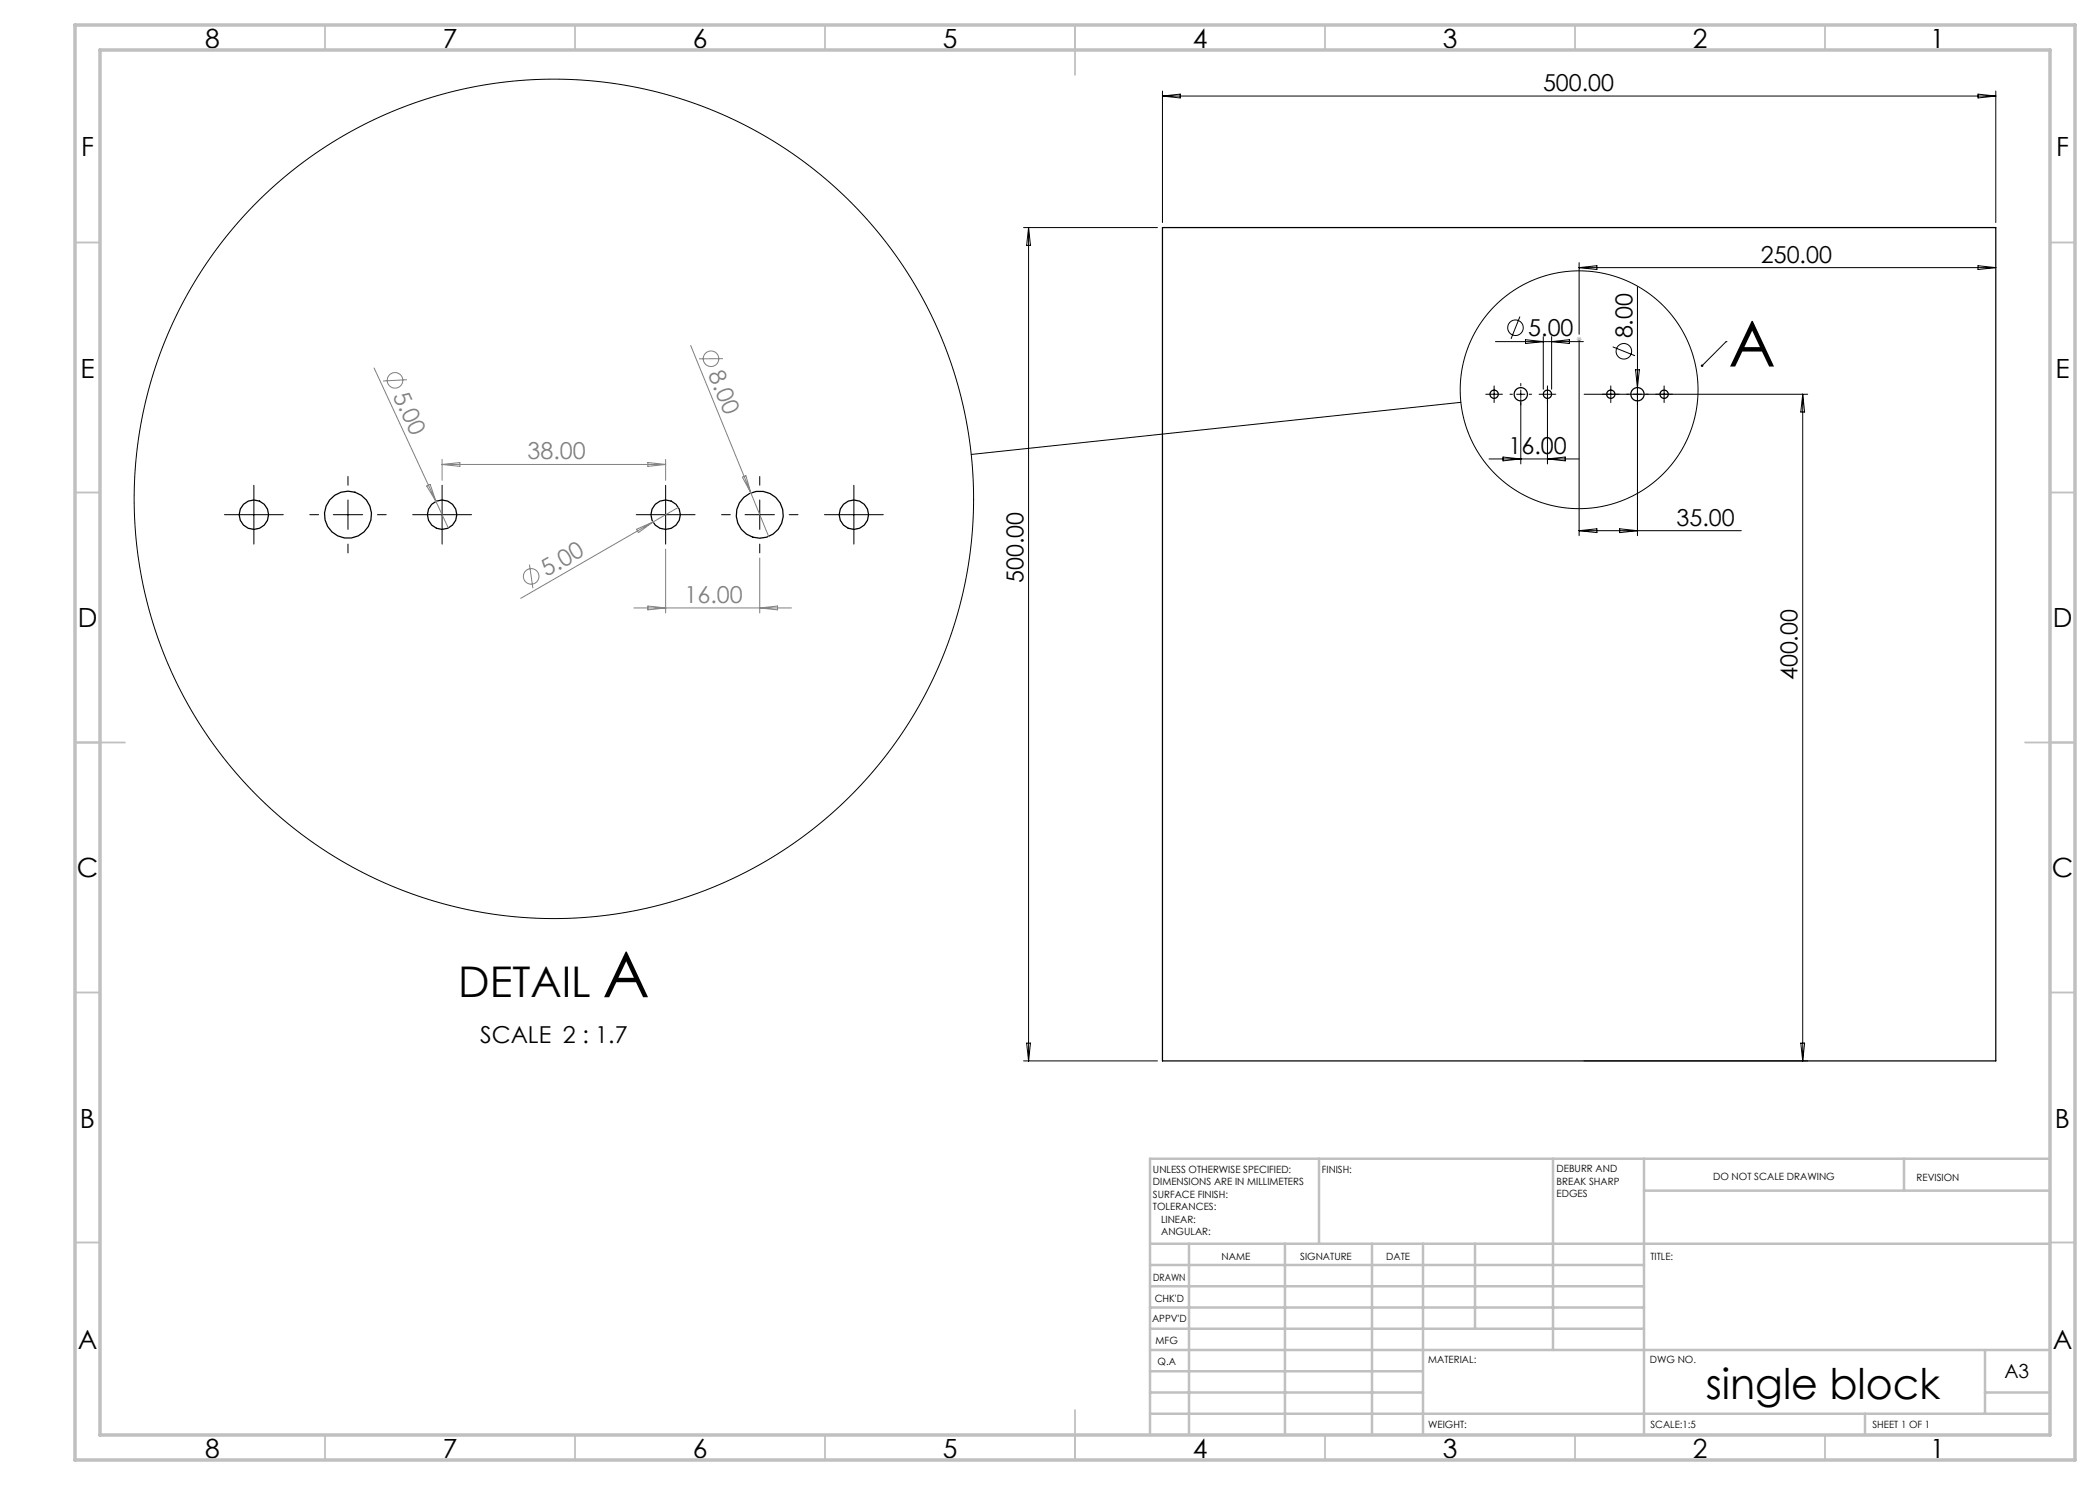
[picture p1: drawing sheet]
<svg xmlns="http://www.w3.org/2000/svg" width="420mm" height="297mm" viewBox="0 0 420 297" stroke-linecap="round" stroke-linejoin="round" font-family="sans-serif">
<g fill="none" stroke="#000" stroke-width=".25">
<path d="M232.5 45.5h166.7v166.7h-166.7z"/>
<circle cx="298.8" cy="78.8" r=".83"/>
<circle cx="304.2" cy="78.8" r="1.33"/>
<circle cx="309.5" cy="78.8" r=".83"/>
<circle cx="322.2" cy="78.8" r=".83"/>
<circle cx="327.5" cy="78.8" r="1.33"/>
<circle cx="332.8" cy="78.8" r=".83"/>
<circle cx="50.8" cy="102.9" r="2.94"/>
<circle cx="69.6" cy="102.9" r="4.7"/>
<circle cx="88.4" cy="102.9" r="2.94"/>
<circle cx="133.1" cy="102.9" r="2.94"/>
<circle cx="152" cy="102.9" r="4.7"/>
<circle cx="170.8" cy="102.9" r="2.94"/>
</g>
<g fill="none" stroke="#000" stroke-width=".2">
<path d="M232.5 18.2v26.3M232.5 19.2h166.7M232.5 19.2l3.5-.4v.8zM395.6 18.8l3.6 .4-3.6 .4zM399.2 18.2v26.3M204.7 45.5h26.8M205.7 45.5v166.7M205.7 45.5l.4 3.6h-.8zM315.8 52.5v14.4M315.8 53.5h83.4M315.8 53.5l3.6-.4v.8zM327.5 57.3v49.8"/>
<path d="M395.6 53.1l3.6 .4-3.6 .4zM298 78.8h1.7M298.8 78v1.7M299.1 68.3h17.6M303.3 78.8h1.7M304 63.3l-1.8 4.5M304.2 78v1.7M304.2 79.8v13M305.1 67.9l3.6 .4-3.6 .4zM308.7 78.8h1.6M308.7 67.3v10.5M309.5 78v1.7"/>
<path d="M309.5 79.8v13M310.3 67.3v10.5M310.3 68.3l3.6-.4v.8zM315.8 68.1v39M316.8 78.8h44.7M322.2 78v1.7M322.5 69.4l4.5 1.7M327.1 74h.8l-.4 3.5zM332.8 78v1.7M345.2 68.3h.1M345.2 68.3l-4.8 4.8M360.5 78.8v133.4"/>
<path d="M360.5 78.8l.4 3.6h-.7zM50.8 100v5.9M69.6 100v5.9M88.4 100v5.9M133.1 100v5.9M152 100v5.9M170.8 100v5.9M292.2 80.5l-98 10.4M297.8 91.8h18M300.6 91.4l3.6 .4-3.6 .4zM309.5 91.8l3.5-.4v.8zM47.8 102.9h5.9"/>
<path d="M66.7 102.9h5.8M85.5 102.9h5.9M130.2 102.9h5.9M149 102.9h5.9M167.8 102.9h5.9M315.8 106.1l3.6-.3v.7zM315.8 106.1h32.5M323.9 105.8l3.6 .3-3.6 .4zM204.7 212.2h26.8M205.3 208.6h.8l-.4 3.6zM316.8 212.2h44.7M360.2 208.6h.7l-.4 3.6z"/>
<circle cx="303.1" cy="65.5" r="1.56"/>
<circle cx="315.8" cy="78" r="23.8"/>
<circle cx="324.8" cy="70.3" r="1.56"/>
<circle cx="110.8" cy="99.8" r="83.9"/>
</g>
<g fill="none" stroke="#808080" stroke-width=".2">
<path d="M74.8 73.6l14.9 32M81.4 75.9l-4.8 .3M138.1 69.1l15.6 38.2M144.6 71.7l-4.8 .1M85.3 97.2l.7-.3 1.2 3.4zM88.4 91.9v4.2M88.4 92.9h44.7M88.4 92.9l3.6-.4v.8zM129.6 92.5l3.5 .4-3.5 .4zM133.1 91.9v4.2M148.5 95.4l.7-.3 1 3.5zM105.9 112.9l.7 4.7"/>
<path d="M127.3 105.9l3.3-1.5-2.9 2.1zM130.6 104.4l-26.5 15.3M133.1 109.8v12.8M135.7 101.5l-5.1 2.9M152 111.6v11M126.8 121.6h31.5M129.6 121.2l3.5 .4-3.5 .4zM152 121.6l3.5-.4v.8z"/>
<circle cx="79" cy="76.1" r="1.56"/>
<circle cx="142.2" cy="71.8" r="1.56"/>
<circle cx="106.2" cy="115.3" r="1.56"/>
</g>
<path d="M315.3 67.9h1M315.5 67.5l.7 .7M315.8 67.4v1M316.2 67.5l-.7 .7" fill="none" stroke="#c0c0c0" stroke-width=".2"/>
<g fill="none" stroke="#000" stroke-width=".2" stroke-dasharray="15.2 1.3 1.3 1.3">
<path d="M298 78.8h-.8M298.8 78v-.8M298.8 79.7v.8M299.7 78.8h.8M302.5 78.8h-.5M304.2 77.2v-.5M305.8 78.8h.5M308.7 78.8h-.9M309.5 78v-.8M309.5 79.7v.8M310.3 78.8h.9M321.3 78.8h-.8"/>
<path d="M322.2 78v-.8M322.2 79.7v.8M323 78.8h.8M325.8 78.8h-.5M327.5 77.2v-.5M329.2 78.8h.5M332 78.8h-.8M332.8 78v-.8M332.8 79.7v.8M333.7 78.8h.8M50.8 100v-2.9M69.6 97.1v-1.8"/>
<path d="M88.4 100v-2.9M133.1 100v-2.9M152 97.1v-1.8M170.8 100v-2.9M304.2 80.5v.5M327.5 80.5v.5M47.8 102.9h-2.9M50.8 105.9v2.9M53.7 102.9h3M63.7 102.9h-1.7M69.6 108.8v1.8M75.5 102.9h1.7"/>
<path d="M85.5 102.9h-3M88.4 105.9v2.9M91.4 102.9h2.9M130.2 102.9h-3M133.1 105.9v2.9M136.1 102.9h2.9M146.1 102.9h-1.8M152 108.8v1.8M157.8 102.9h1.8M167.8 102.9h-2.9M170.8 105.9v2.9M173.7 102.9h3"/>
</g>
<g fill="none" stroke="#c0c0c0" stroke-width=".35">
<path d="M65 5v5M115 5v5M165 5v5M215 5v10M265 5v5M315 5v5M365 5v5M15 48.5h5M410 48.5h5M15 98.5h5M410 98.5h5M15 148.5h10"/>
<path d="M405 148.5h10M15 198.5h5M410 198.5h5M15 248.5h5M410 248.5h5M65 287v5M115 287v5M165 287v5M215 282v10M265 287v5M315 287v5M365 287v5"/>
</g>
<g fill="none" stroke="#c0c0c0" stroke-width=".5">
<path d="M263.8 231.8v17M310.6 231.8v38.2M328.8 231.8v55.2M328.8 238.1h81.2M380.8 231.8v6.3M410 231.8h-180v55.2M230 248.8h180M230 257.3h98.8M230 253h98.8M237.8 248.8v38.2M257 248.8v38.2M274.4 248.8v38.2"/>
<path d="M284.6 248.8v38.2M295 248.8v17M230 265.8h98.8M230 261.5h98.8M230 278.5h54.6M230 274.3h54.6M230 270h180M397 278.5h13M397 270v12.8M230 282.8h180M373 282.8v4.2"/>
</g>
<path d="M15 5h400v287h-400zM20 10h390v277h-390z" fill="none" stroke="#c0c0c0" stroke-width=".7"/>
<path d="M340.3 72.9a.25 .25 0 0 1 .3 .1 .25 .25 0 0 1 0 .3 .25 .25 0 0 1-.4 0l.2-.2-.2 .2z" fill="#000"/>
<g font-size="12.7">
<text x="345.7" y="73.3">A</text>
<text x="120.5" y="199.4">A</text>
</g>
<g font-size="8.5">
<text x="91.6" y="199.4">DETAIL</text>
<text x="341.2" y="279.7">single block</text>
</g>
<g font-size="5.3">
<text x="41" y="9.5">8</text>
<text x="88.5" y="9.5">7</text>
<text x="138.5" y="9.5">6</text>
<text x="188.5" y="9.5">5</text>
<text x="238.5" y="9.5">4</text>
<text x="288.5" y="9.5">3</text>
<text x="338.5" y="9.5">2</text>
<text x="386" y="9.5">1</text>
<text x="16.2" y="31.3">F</text>
<text x="411.2" y="31.3">F</text>
<text x="16.1" y="75.5">E</text>
<text x="411.1" y="75.5">E</text>
<text x="15.5" y="125.5">D</text>
<text x="410.5" y="125.5">D</text>
<text x="15.4" y="175.5">C</text>
<text x="410.4" y="175.5">C</text>
<text x="16" y="225.5">B</text>
<text x="411" y="225.5">B</text>
<text x="15.5" y="269.8">A</text>
<text x="410.5" y="269.8">A</text>
<text x="41" y="291.5">8</text>
<text x="88.5" y="291.5">7</text>
<text x="138.5" y="291.5">6</text>
<text x="188.5" y="291.5">5</text>
<text x="238.5" y="291.5">4</text>
<text x="288.5" y="291.5">3</text>
<text x="338.5" y="291.5">2</text>
<text x="386" y="291.5">1</text>
</g>
<g font-size="4.7">
<text x="308.6" y="18.2">500.00</text>
<text x="352.2" y="52.5">250.00</text>
<text x="305.7" y="67.3">5.00</text>
<text x="326.5" y="67.7" transform="rotate(-90 326.5 67.7)">8.00</text>
<text x="301.7" y="90.8">16.00</text>
<text x="335.3" y="105.1">35.00</text>
<text x="204.7" y="116.6" transform="rotate(-90 204.7 116.6)">500.00</text>
<text x="359.5" y="136.1" transform="rotate(-90 359.5 136.1)">400.00</text>
<text x="96" y="208.6">SCALE 2 : 1.7</text>
</g>
<g font-size="4.7" fill="#808080">
<text x="141.6" y="74.8" transform="rotate(68 141.6 74.8)">8.00</text>
<text x="78.5" y="79.1" transform="rotate(65 78.5 79.1)">5.00</text>
<text x="105.5" y="91.9">38.00</text>
<text x="109.3" y="115.5" transform="rotate(-30 109.3 115.5)">5.00</text>
<text x="136.9" y="120.6">16.00</text>
</g>
<text font-size="3.9" x="400.9" y="275.5">A3</text>
<g font-size="2">
<text x="230.6" y="234.6">UNLESS OTHERWISE SPECIFIED:</text>
<text x="230.6" y="237.1">DIMENSIONS ARE IN MILLIMETERS</text>
<text x="230.6" y="239.6">SURFACE FINISH:</text>
<text x="264.4" y="234.6">FINISH:</text>
<text x="311.3" y="234.5">DEBURR AND</text>
<text x="311.3" y="237">BREAK SHARP</text>
<text x="311.3" y="239.5">EDGES</text>
<text x="342.6" y="236">DO NOT SCALE DRAWING</text>
<text x="383.3" y="236.2">REVISION</text>
<text x="230.6" y="242.1">TOLERANCES:</text>
<text x="232.2" y="244.6">LINEAR:</text>
<text x="232.2" y="247.1">ANGULAR:</text>
<text x="244.3" y="252">NAME</text>
<text x="260" y="251.9">SIGNATURE</text>
<text x="277.2" y="251.9">DATE</text>
<text x="330.1" y="251.9">TITLE:</text>
<text x="230.6" y="256.1">DRAWN</text>
<text x="230.9" y="260.3">CHK'D</text>
<text x="230.4" y="264.4">APPV'D</text>
<text x="231.1" y="268.8">MFG</text>
<text x="231.5" y="273">Q.A</text>
<text x="285.6" y="272.5">MATERIAL:</text>
<text x="330" y="272.5">DWG NO.</text>
<text x="285.6" y="285.5">WEIGHT:</text>
<text x="330.1" y="285.6">SCALE:1:5</text>
<text x="374.5" y="285.6">SHEET 1 OF 1</text>
</g>
</svg>
